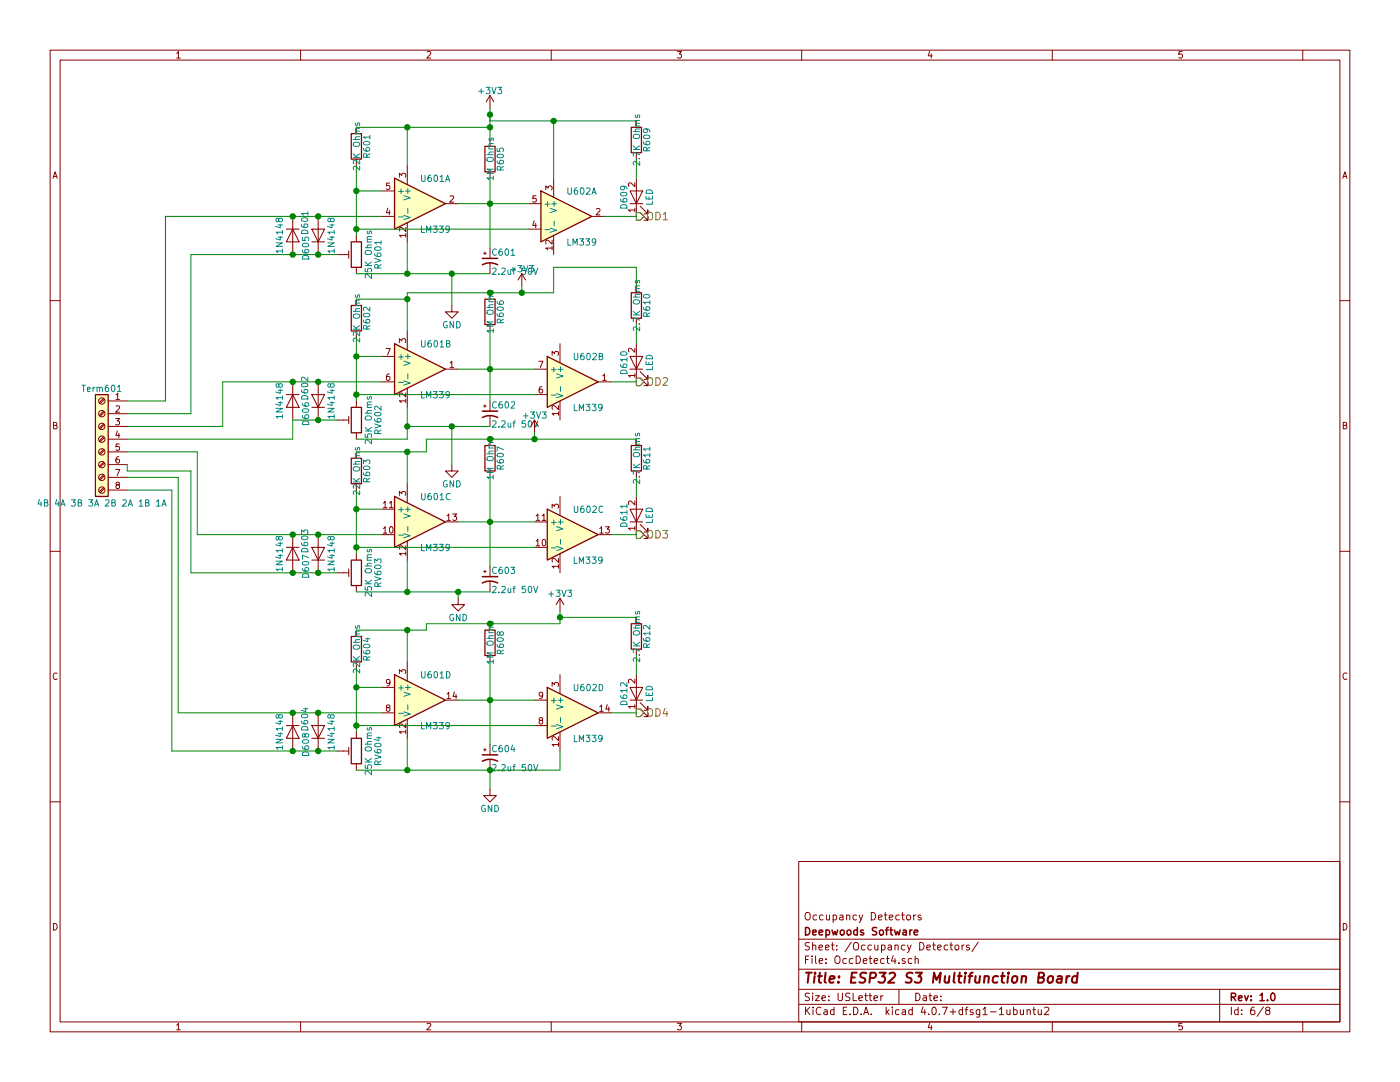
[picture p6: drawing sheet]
EESchema Schematic File Version 2
LIBS:power
LIBS:device
LIBS:switches
LIBS:relays
LIBS:motors
LIBS:transistors
LIBS:conn
LIBS:linear
LIBS:regul
LIBS:74xx
LIBS:cmos4000
LIBS:adc-dac
LIBS:memory
LIBS:xilinx
LIBS:microcontrollers
LIBS:dsp
LIBS:microchip
LIBS:analog_switches
LIBS:motorola
LIBS:texas
LIBS:intel
LIBS:audio
LIBS:interface
LIBS:digital-audio
LIBS:philips
LIBS:display
LIBS:cypress
LIBS:siliconi
LIBS:opto
LIBS:atmel
LIBS:contrib
LIBS:valves
LIBS:W25Q32JVSSIQ
LIBS:umh3n
LIBS:lm2574n-5
LIBS:tc442x
LIBS:4814p-2
LIBS:pca9685
LIBS:tbd62x83a
LIBS:sn65hvd233-ht
LIBS:mechanical
LIBS:graphic_symbols
LIBS:ESP32-S3
LIBS:ESP32-S3-MultiFunction-cache
LIBS:ESP32-S3-MultiFunction-rescue
LIBS:USBLC6-2SC6
EELAYER 25 0
EELAYER END
$Descr USLetter 11000 8500
encoding utf-8
Sheet 6 8
Title "ESP32 S3 Multifunction Board"
Date ""
Rev "1.0"
Comp "Deepwoods Software"
Comment1 "Occupancy Detectors"
Comment2 ""
Comment3 ""
Comment4 ""
$EndDescr
$Comp
L Screw_Terminal_01x08 Term601
U 1 1
P 800 3450
F 0 "Term601" H 800 3850 50  0000 C CNN
F 1 "4B 4A 3B 3A 2B 2A 1B 1A" H 800 2950 50  0000 C CNN
F 2 "Connectors_Terminal_Blocks:TerminalBlock_Pheonix_MPT-2.54mm_8pol" H 800 3450 50  0001 C CNN
F 3 "" H 800 3450 50  0001 C CNN
F 4 "651-1725711" H 800 3450 60  0001 C CNN "Mouser Part Number"
	1    800  3450
	-1   0    0    -1  
$EndComp
$Comp
L LM339 U601
U 1 1
P 3300 1600
F 0 "U601" H 3300 1800 50  0000 L CNN
F 1 "LM339" H 3300 1400 50  0000 L CNN
F 2 "Housings_SOIC:SOIC-14_3.9x8.7mm_Pitch1.27mm" H 3250 1700 50  0001 C CNN
F 3 "" H 3350 1800 50  0001 C CNN
F 4 "595-LM339DR" H 3300 1600 60  0001 C CNN "Mouser Part Number"
	1    3300 1600
	1    0    0    -1  
$EndComp
$Comp
L LM339 U602
U 1 1
P 4450 1700
F 0 "U602" H 4450 1900 50  0000 L CNN
F 1 "LM339" H 4450 1500 50  0000 L CNN
F 2 "Housings_SOIC:SOIC-14_3.9x8.7mm_Pitch1.27mm" H 4400 1800 50  0001 C CNN
F 3 "" H 4500 1900 50  0001 C CNN
F 4 "595-LM339DR" H 4450 1700 60  0001 C CNN "Mouser Part Number"
	1    4450 1700
	1    0    0    -1  
$EndComp
$Comp
L LM339 U601
U 2 1
P 3300 2900
F 0 "U601" H 3300 3100 50  0000 L CNN
F 1 "LM339" H 3300 2700 50  0000 L CNN
F 2 "Housings_SOIC:SOIC-14_3.9x8.7mm_Pitch1.27mm" H 3250 3000 50  0001 C CNN
F 3 "" H 3350 3100 50  0001 C CNN
	2    3300 2900
	1    0    0    -1  
$EndComp
$Comp
L LM339 U602
U 2 1
P 4500 3000
F 0 "U602" H 4500 3200 50  0000 L CNN
F 1 "LM339" H 4500 2800 50  0000 L CNN
F 2 "Housings_SOIC:SOIC-14_3.9x8.7mm_Pitch1.27mm" H 4450 3100 50  0001 C CNN
F 3 "" H 4550 3200 50  0001 C CNN
	2    4500 3000
	1    0    0    -1  
$EndComp
$Comp
L LM339 U601
U 3 1
P 3300 4100
F 0 "U601" H 3300 4300 50  0000 L CNN
F 1 "LM339" H 3300 3900 50  0000 L CNN
F 2 "Housings_SOIC:SOIC-14_3.9x8.7mm_Pitch1.27mm" H 3250 4200 50  0001 C CNN
F 3 "" H 3350 4300 50  0001 C CNN
	3    3300 4100
	1    0    0    -1  
$EndComp
$Comp
L LM339 U602
U 3 1
P 4500 4200
F 0 "U602" H 4500 4400 50  0000 L CNN
F 1 "LM339" H 4500 4000 50  0000 L CNN
F 2 "Housings_SOIC:SOIC-14_3.9x8.7mm_Pitch1.27mm" H 4450 4300 50  0001 C CNN
F 3 "" H 4550 4400 50  0001 C CNN
	3    4500 4200
	1    0    0    -1  
$EndComp
$Comp
L LM339 U601
U 4 1
P 3300 5500
F 0 "U601" H 3300 5700 50  0000 L CNN
F 1 "LM339" H 3300 5300 50  0000 L CNN
F 2 "Housings_SOIC:SOIC-14_3.9x8.7mm_Pitch1.27mm" H 3250 5600 50  0001 C CNN
F 3 "" H 3350 5700 50  0001 C CNN
	4    3300 5500
	1    0    0    -1  
$EndComp
$Comp
L LM339 U602
U 4 1
P 4500 5600
F 0 "U602" H 4500 5800 50  0000 L CNN
F 1 "LM339" H 4500 5400 50  0000 L CNN
F 2 "Housings_SOIC:SOIC-14_3.9x8.7mm_Pitch1.27mm" H 4450 5700 50  0001 C CNN
F 3 "" H 4550 5800 50  0001 C CNN
	4    4500 5600
	1    0    0    -1  
$EndComp
$Comp
L D D601
U 1 1
P 2300 1850
F 0 "D601" H 2200 1950 50  0000 C CNN
F 1 "1N4148" H 2300 1750 50  0000 C CNN
F 2 "Diodes_SMD:D_SOD-123" H 2300 1850 50  0001 C CNN
F 3 "" H 2300 1850 50  0001 C CNN
F 4 "750-1N4148WS-HF" H 2300 1850 60  0001 C CNN "Mouser Part Number"
	1    2300 1850
	0    1    1    0   
$EndComp
$Comp
L D D605
U 1 1
P 2500 1850
F 0 "D605" H 2400 1950 50  0000 C CNN
F 1 "1N4148" H 2500 1750 50  0000 C CNN
F 2 "Diodes_SMD:D_SOD-123" H 2500 1850 50  0001 C CNN
F 3 "" H 2500 1850 50  0001 C CNN
F 4 "750-1N4148WS-HF" H 2500 1850 60  0001 C CNN "Mouser Part Number"
	1    2500 1850
	0    -1   -1   0   
$EndComp
$Comp
L D D602
U 1 1
P 2300 3150
F 0 "D602" H 2200 3250 50  0000 C CNN
F 1 "1N4148" H 2300 3050 50  0000 C CNN
F 2 "Diodes_SMD:D_SOD-123" H 2300 3150 50  0001 C CNN
F 3 "" H 2300 3150 50  0001 C CNN
F 4 "750-1N4148WS-HF" H 2300 3150 60  0001 C CNN "Mouser Part Number"
	1    2300 3150
	0    1    1    0   
$EndComp
$Comp
L D D606
U 1 1
P 2500 3150
F 0 "D606" H 2400 3250 50  0000 C CNN
F 1 "1N4148" H 2500 3050 50  0000 C CNN
F 2 "Diodes_SMD:D_SOD-123" H 2500 3150 50  0001 C CNN
F 3 "" H 2500 3150 50  0001 C CNN
F 4 "750-1N4148WS-HF" H 2500 3150 60  0001 C CNN "Mouser Part Number"
	1    2500 3150
	0    -1   -1   0   
$EndComp
$Comp
L D D603
U 1 1
P 2300 4350
F 0 "D603" H 2200 4450 50  0000 C CNN
F 1 "1N4148" H 2300 4250 50  0000 C CNN
F 2 "Diodes_SMD:D_SOD-123" H 2300 4350 50  0001 C CNN
F 3 "" H 2300 4350 50  0001 C CNN
F 4 "750-1N4148WS-HF" H 2300 4350 60  0001 C CNN "Mouser Part Number"
	1    2300 4350
	0    1    1    0   
$EndComp
$Comp
L D D607
U 1 1
P 2500 4350
F 0 "D607" H 2400 4450 50  0000 C CNN
F 1 "1N4148" H 2500 4250 50  0000 C CNN
F 2 "Diodes_SMD:D_SOD-123" H 2500 4350 50  0001 C CNN
F 3 "" H 2500 4350 50  0001 C CNN
F 4 "750-1N4148WS-HF" H 2500 4350 60  0001 C CNN "Mouser Part Number"
	1    2500 4350
	0    -1   -1   0   
$EndComp
$Comp
L D D604
U 1 1
P 2300 5750
F 0 "D604" H 2200 5850 50  0000 C CNN
F 1 "1N4148" H 2300 5650 50  0000 C CNN
F 2 "Diodes_SMD:D_SOD-123" H 2300 5750 50  0001 C CNN
F 3 "" H 2300 5750 50  0001 C CNN
F 4 "750-1N4148WS-HF" H 2300 5750 60  0001 C CNN "Mouser Part Number"
	1    2300 5750
	0    1    1    0   
$EndComp
$Comp
L D D608
U 1 1
P 2500 5750
F 0 "D608" H 2400 5850 50  0000 C CNN
F 1 "1N4148" H 2500 5650 50  0000 C CNN
F 2 "Diodes_SMD:D_SOD-123" H 2500 5750 50  0001 C CNN
F 3 "" H 2500 5750 50  0001 C CNN
F 4 "750-1N4148WS-HF" H 2500 5750 60  0001 C CNN "Mouser Part Number"
	1    2500 5750
	0    -1   -1   0   
$EndComp
$Comp
L R R601
U 1 1
P 2800 1150
F 0 "R601" V 2880 1150 50  0000 C CNN
F 1 "22K Ohms" V 2800 1150 50  0000 C CNN
F 2 "Resistors_SMD:R_0603" V 2730 1150 50  0001 C CNN
F 3 "" H 2800 1150 50  0001 C CNN
F 4 "71-RCG060322K0JNEA" V 2800 1150 60  0001 C CNN "Mouser Part Number"
	1    2800 1150
	1    0    0    -1  
$EndComp
$Comp
L R R602
U 1 1
P 2800 2500
F 0 "R602" V 2880 2500 50  0000 C CNN
F 1 "22K Ohms" V 2800 2500 50  0000 C CNN
F 2 "Resistors_SMD:R_0603" V 2730 2500 50  0001 C CNN
F 3 "" H 2800 2500 50  0001 C CNN
F 4 "71-RCG060322K0JNEA" V 2800 2500 60  0001 C CNN "Mouser Part Number"
	1    2800 2500
	1    0    0    -1  
$EndComp
$Comp
L R R603
U 1 1
P 2800 3700
F 0 "R603" V 2880 3700 50  0000 C CNN
F 1 "22K Ohms" V 2800 3700 50  0000 C CNN
F 2 "Resistors_SMD:R_0603" V 2730 3700 50  0001 C CNN
F 3 "" H 2800 3700 50  0001 C CNN
F 4 "71-RCG060322K0JNEA" V 2800 3700 60  0001 C CNN "Mouser Part Number"
	1    2800 3700
	1    0    0    -1  
$EndComp
$Comp
L R R604
U 1 1
P 2800 5100
F 0 "R604" V 2880 5100 50  0000 C CNN
F 1 "22K Ohms" V 2800 5100 50  0000 C CNN
F 2 "Resistors_SMD:R_0603" V 2730 5100 50  0001 C CNN
F 3 "" H 2800 5100 50  0001 C CNN
F 4 "71-RCG060322K0JNEA" V 2800 5100 60  0001 C CNN "Mouser Part Number"
	1    2800 5100
	1    0    0    -1  
$EndComp
$Comp
L POT_TRIM RV601
U 1 1
P 2800 2000
F 0 "RV601" V 2625 2000 50  0000 C CNN
F 1 "25K Ohms" V 2700 2000 50  0000 C CNN
F 2 "Potentiometers:Potentiometer_Trimmer_Bourns_3214J" H 2800 2000 50  0001 C CNN
F 3 "" H 2800 2000 50  0001 C CNN
F 4 "652-3314J-1-253E" V 2800 2000 60  0001 C CNN "Mouser Part Number"
	1    2800 2000
	-1   0    0    1   
$EndComp
$Comp
L POT_TRIM RV602
U 1 1
P 2800 3300
F 0 "RV602" V 2625 3300 50  0000 C CNN
F 1 "25K Ohms" V 2700 3300 50  0000 C CNN
F 2 "Potentiometers:Potentiometer_Trimmer_Bourns_3214J" H 2800 3300 50  0001 C CNN
F 3 "" H 2800 3300 50  0001 C CNN
F 4 "652-3314J-1-253E" V 2800 3300 60  0001 C CNN "Mouser Part Number"
	1    2800 3300
	-1   0    0    1   
$EndComp
$Comp
L POT_TRIM RV603
U 1 1
P 2800 4500
F 0 "RV603" V 2625 4500 50  0000 C CNN
F 1 "25K Ohms" V 2700 4500 50  0000 C CNN
F 2 "Potentiometers:Potentiometer_Trimmer_Bourns_3214J" H 2800 4500 50  0001 C CNN
F 3 "" H 2800 4500 50  0001 C CNN
F 4 "652-3314J-1-253E" V 2800 4500 60  0001 C CNN "Mouser Part Number"
	1    2800 4500
	-1   0    0    1   
$EndComp
$Comp
L POT_TRIM RV604
U 1 1
P 2800 5900
F 0 "RV604" V 2625 5900 50  0000 C CNN
F 1 "25K Ohms" V 2700 5900 50  0000 C CNN
F 2 "Potentiometers:Potentiometer_Trimmer_Bourns_3214J" H 2800 5900 50  0001 C CNN
F 3 "" H 2800 5900 50  0001 C CNN
F 4 "652-3314J-1-253E" V 2800 5900 60  0001 C CNN "Mouser Part Number"
	1    2800 5900
	-1   0    0    1   
$EndComp
$Comp
L R R605
U 1 1
P 3850 1250
F 0 "R605" V 3930 1250 50  0000 C CNN
F 1 "1M Ohms" V 3850 1250 50  0000 C CNN
F 2 "Resistors_SMD:R_0603" V 3780 1250 50  0001 C CNN
F 3 "" H 3850 1250 50  0001 C CNN
F 4 "71-CRCW06031M00JNEAC" V 3850 1250 60  0001 C CNN "Mouser Part Number"
	1    3850 1250
	1    0    0    -1  
$EndComp
$Comp
L R R606
U 1 1
P 3850 2450
F 0 "R606" V 3930 2450 50  0000 C CNN
F 1 "1M Ohms" V 3850 2450 50  0000 C CNN
F 2 "Resistors_SMD:R_0603" V 3780 2450 50  0001 C CNN
F 3 "" H 3850 2450 50  0001 C CNN
F 4 "71-CRCW06031M00JNEAC" V 3850 2450 60  0001 C CNN "Mouser Part Number"
	1    3850 2450
	1    0    0    -1  
$EndComp
$Comp
L R R607
U 1 1
P 3850 3600
F 0 "R607" V 3930 3600 50  0000 C CNN
F 1 "1M Ohms" V 3850 3600 50  0000 C CNN
F 2 "Resistors_SMD:R_0603" V 3780 3600 50  0001 C CNN
F 3 "" H 3850 3600 50  0001 C CNN
F 4 "71-CRCW06031M00JNEAC" V 3850 3600 60  0001 C CNN "Mouser Part Number"
	1    3850 3600
	1    0    0    -1  
$EndComp
$Comp
L R R608
U 1 1
P 3850 5050
F 0 "R608" V 3930 5050 50  0000 C CNN
F 1 "1M Ohms" V 3850 5050 50  0000 C CNN
F 2 "Resistors_SMD:R_0603" V 3780 5050 50  0001 C CNN
F 3 "" H 3850 5050 50  0001 C CNN
F 4 "71-CRCW06031M00JNEAC" V 3850 5050 60  0001 C CNN "Mouser Part Number"
	1    3850 5050
	1    0    0    -1  
$EndComp
$Comp
L CP1_Small C601
U 1 1
P 3850 2050
F 0 "C601" H 3860 2120 50  0000 L CNN
F 1 "2.2uf 50V" H 3860 1970 50  0000 L CNN
F 2 "Capacitors_SMD:CP_Elec_4x5.7" H 3850 2050 50  0001 C CNN
F 3 "" H 3850 2050 50  0001 C CNN
F 4 "710-865080140002" H 3850 2050 60  0001 C CNN "Mouser Part Number"
	1    3850 2050
	1    0    0    -1  
$EndComp
$Comp
L CP1_Small C602
U 1 1
P 3850 3250
F 0 "C602" H 3860 3320 50  0000 L CNN
F 1 "2.2uf 50V" H 3860 3170 50  0000 L CNN
F 2 "Capacitors_SMD:CP_Elec_4x5.7" H 3850 3250 50  0001 C CNN
F 3 "" H 3850 3250 50  0001 C CNN
F 4 "710-865080140002" H 3850 3250 60  0001 C CNN "Mouser Part Number"
	1    3850 3250
	1    0    0    -1  
$EndComp
$Comp
L CP1_Small C603
U 1 1
P 3850 4550
F 0 "C603" H 3860 4620 50  0000 L CNN
F 1 "2.2uf 50V" H 3860 4470 50  0000 L CNN
F 2 "Capacitors_SMD:CP_Elec_4x5.7" H 3850 4550 50  0001 C CNN
F 3 "" H 3850 4550 50  0001 C CNN
F 4 "710-865080140002" H 3850 4550 60  0001 C CNN "Mouser Part Number"
	1    3850 4550
	1    0    0    -1  
$EndComp
$Comp
L CP1_Small C604
U 1 1
P 3850 5950
F 0 "C604" H 3860 6020 50  0000 L CNN
F 1 "2.2uf 50V" H 3860 5870 50  0000 L CNN
F 2 "Capacitors_SMD:CP_Elec_4x5.7" H 3850 5950 50  0001 C CNN
F 3 "" H 3850 5950 50  0001 C CNN
F 4 "710-865080140002" H 3850 5950 60  0001 C CNN "Mouser Part Number"
	1    3850 5950
	1    0    0    -1  
$EndComp
$Comp
L +3V3 #PWR052
U 1 1
P 3850 850
F 0 "#PWR052" H 3850 700 50  0001 C CNN
F 1 "+3V3" H 3850 990 50  0000 C CNN
F 2 "" H 3850 850 50  0001 C CNN
F 3 "" H 3850 850 50  0001 C CNN
	1    3850 850 
	1    0    0    -1  
$EndComp
$Comp
L +3V3 #PWR053
U 1 1
P 4100 2250
F 0 "#PWR053" H 4100 2100 50  0001 C CNN
F 1 "+3V3" H 4100 2390 50  0000 C CNN
F 2 "" H 4100 2250 50  0001 C CNN
F 3 "" H 4100 2250 50  0001 C CNN
	1    4100 2250
	1    0    0    -1  
$EndComp
$Comp
L +3V3 #PWR054
U 1 1
P 4200 3400
F 0 "#PWR054" H 4200 3250 50  0001 C CNN
F 1 "+3V3" H 4200 3540 50  0000 C CNN
F 2 "" H 4200 3400 50  0001 C CNN
F 3 "" H 4200 3400 50  0001 C CNN
	1    4200 3400
	1    0    0    -1  
$EndComp
$Comp
L +3V3 #PWR055
U 1 1
P 4400 4800
F 0 "#PWR055" H 4400 4650 50  0001 C CNN
F 1 "+3V3" H 4400 4940 50  0000 C CNN
F 2 "" H 4400 4800 50  0001 C CNN
F 3 "" H 4400 4800 50  0001 C CNN
	1    4400 4800
	1    0    0    -1  
$EndComp
$Comp
L GND #PWR056
U 1 1
P 3850 6200
F 0 "#PWR056" H 3850 5950 50  0001 C CNN
F 1 "GND" H 3850 6050 50  0000 C CNN
F 2 "" H 3850 6200 50  0001 C CNN
F 3 "" H 3850 6200 50  0001 C CNN
	1    3850 6200
	1    0    0    -1  
$EndComp
$Comp
L GND #PWR057
U 1 1
P 3600 4700
F 0 "#PWR057" H 3600 4450 50  0001 C CNN
F 1 "GND" H 3600 4550 50  0000 C CNN
F 2 "" H 3600 4700 50  0001 C CNN
F 3 "" H 3600 4700 50  0001 C CNN
	1    3600 4700
	1    0    0    -1  
$EndComp
$Comp
L GND #PWR058
U 1 1
P 3550 3650
F 0 "#PWR058" H 3550 3400 50  0001 C CNN
F 1 "GND" H 3550 3500 50  0000 C CNN
F 2 "" H 3550 3650 50  0001 C CNN
F 3 "" H 3550 3650 50  0001 C CNN
	1    3550 3650
	1    0    0    -1  
$EndComp
$Comp
L GND #PWR059
U 1 1
P 3550 2400
F 0 "#PWR059" H 3550 2150 50  0001 C CNN
F 1 "GND" H 3550 2250 50  0000 C CNN
F 2 "" H 3550 2400 50  0001 C CNN
F 3 "" H 3550 2400 50  0001 C CNN
	1    3550 2400
	1    0    0    -1  
$EndComp
$Comp
L R R612
U 1 1
P 5000 5000
F 0 "R612" V 5080 5000 50  0000 C CNN
F 1 "2.7K Ohms" V 5000 5000 50  0000 C CNN
F 2 "Resistors_SMD:R_0603" V 4930 5000 50  0001 C CNN
F 3 "" H 5000 5000 50  0001 C CNN
F 4 "71-CRCW06032K70JNEAC" V 5000 5000 60  0001 C CNN "Mouser Part Number"
	1    5000 5000
	1    0    0    -1  
$EndComp
$Comp
L LED D612
U 1 1
P 5000 5450
F 0 "D612" H 5000 5550 50  0000 C CNN
F 1 "LED" H 5000 5350 50  0000 C CNN
F 2 "LEDs:LED_0603" H 5000 5450 50  0001 C CNN
F 3 "" H 5000 5450 50  0001 C CNN
F 4 "710-150060SS55040" H 5000 5450 60  0001 C CNN "Mouser Part Number"
	1    5000 5450
	0    -1   -1   0   
$EndComp
$Comp
L R R611
U 1 1
P 5000 3600
F 0 "R611" V 5080 3600 50  0000 C CNN
F 1 "2.7K Ohms" V 5000 3600 50  0000 C CNN
F 2 "Resistors_SMD:R_0603" V 4930 3600 50  0001 C CNN
F 3 "" H 5000 3600 50  0001 C CNN
F 4 "71-CRCW06032K70JNEAC" V 5000 3600 60  0001 C CNN "Mouser Part Number"
	1    5000 3600
	1    0    0    -1  
$EndComp
$Comp
L LED D611
U 1 1
P 5000 4050
F 0 "D611" H 5000 4150 50  0000 C CNN
F 1 "LED" H 5000 3950 50  0000 C CNN
F 2 "LEDs:LED_0603" H 5000 4050 50  0001 C CNN
F 3 "" H 5000 4050 50  0001 C CNN
F 4 "710-150060SS55040" H 5000 4050 60  0001 C CNN "Mouser Part Number"
	1    5000 4050
	0    -1   -1   0   
$EndComp
$Comp
L R R610
U 1 1
P 5000 2400
F 0 "R610" V 5080 2400 50  0000 C CNN
F 1 "2.7K Ohms" V 5000 2400 50  0000 C CNN
F 2 "Resistors_SMD:R_0603" V 4930 2400 50  0001 C CNN
F 3 "" H 5000 2400 50  0001 C CNN
F 4 "71-CRCW06032K70JNEAC" V 5000 2400 60  0001 C CNN "Mouser Part Number"
	1    5000 2400
	1    0    0    -1  
$EndComp
$Comp
L LED D610
U 1 1
P 5000 2850
F 0 "D610" H 5000 2950 50  0000 C CNN
F 1 "LED" H 5000 2750 50  0000 C CNN
F 2 "LEDs:LED_0603" H 5000 2850 50  0001 C CNN
F 3 "" H 5000 2850 50  0001 C CNN
F 4 "710-150060SS55040" H 5000 2850 60  0001 C CNN "Mouser Part Number"
	1    5000 2850
	0    -1   -1   0   
$EndComp
$Comp
L R R609
U 1 1
P 5000 1100
F 0 "R609" V 5080 1100 50  0000 C CNN
F 1 "2.7K Ohms" V 5000 1100 50  0000 C CNN
F 2 "Resistors_SMD:R_0603" V 4930 1100 50  0001 C CNN
F 3 "" H 5000 1100 50  0001 C CNN
F 4 "71-CRCW06032K70JNEAC" V 5000 1100 60  0001 C CNN "Mouser Part Number"
	1    5000 1100
	1    0    0    -1  
$EndComp
$Comp
L LED D609
U 1 1
P 5000 1550
F 0 "D609" H 5000 1650 50  0000 C CNN
F 1 "LED" H 5000 1450 50  0000 C CNN
F 2 "LEDs:LED_0603" H 5000 1550 50  0001 C CNN
F 3 "" H 5000 1550 50  0001 C CNN
F 4 "710-150060SS55040" H 5000 1550 60  0001 C CNN "Mouser Part Number"
	1    5000 1550
	0    -1   -1   0   
$EndComp
Text HLabel 5000 1700 2    60   Output ~ 0
OD1
Text HLabel 5000 3000 2    60   Output ~ 0
OD2
Text HLabel 5000 4200 2    60   Output ~ 0
OD3
Text HLabel 5000 5600 2    60   Output ~ 0
OD4
Wire Wire Line
	1350 3850 1350 5900
Wire Wire Line
	1350 3850 1000 3850
Connection ~ 2300 5900
Wire Wire Line
	1400 3750 1400 5600
Wire Wire Line
	1400 3750 1000 3750
Connection ~ 2300 5600
Wire Wire Line
	1500 3700 1500 4500
Wire Wire Line
	1500 3700 1000 3700
Wire Wire Line
	1000 3700 1000 3650
Connection ~ 2300 4500
Wire Wire Line
	1550 3550 1550 4200
Wire Wire Line
	1550 3550 1000 3550
Connection ~ 2300 4200
Wire Wire Line
	1750 3350 1000 3350
Connection ~ 2300 3000
Wire Wire Line
	1500 3250 1000 3250
Connection ~ 2300 2000
Wire Wire Line
	1300 3150 1000 3150
Connection ~ 2300 1700
Wire Wire Line
	1300 1700 3000 1700
Wire Wire Line
	1300 1700 1300 3150
Connection ~ 2500 1700
Wire Wire Line
	1500 2000 2650 2000
Wire Wire Line
	1500 2000 1500 3250
Wire Wire Line
	1750 3000 3000 3000
Connection ~ 2500 3000
Wire Wire Line
	1750 3000 1750 3350
Wire Wire Line
	2300 3300 2300 3450
Wire Wire Line
	2300 3450 1000 3450
Wire Wire Line
	2300 3300 2650 3300
Wire Wire Line
	1550 4200 3000 4200
Connection ~ 2500 4200
Wire Wire Line
	1500 4500 2650 4500
Wire Wire Line
	1400 5600 3000 5600
Connection ~ 2500 5600
Wire Wire Line
	1350 5900 2650 5900
Wire Wire Line
	2800 1300 2800 1850
Wire Wire Line
	2800 1500 3000 1500
Wire Wire Line
	2800 2650 2800 3150
Wire Wire Line
	2800 2800 3000 2800
Wire Wire Line
	2800 3850 2800 4350
Wire Wire Line
	2800 4000 3000 4000
Wire Wire Line
	2800 5250 2800 5750
Wire Wire Line
	2800 5400 3000 5400
Connection ~ 2500 2000
Connection ~ 2500 3300
Connection ~ 2500 4500
Connection ~ 2500 5900
Connection ~ 2800 5400
Connection ~ 2800 4000
Connection ~ 2800 1500
Wire Wire Line
	4150 1800 2800 1800
Connection ~ 2800 1800
Connection ~ 2800 2800
Wire Wire Line
	4200 3100 2800 3100
Connection ~ 2800 3100
Wire Wire Line
	4200 4300 2800 4300
Connection ~ 2800 4300
Wire Wire Line
	4200 5700 2800 5700
Connection ~ 2800 5700
Wire Wire Line
	3600 5500 4200 5500
Wire Wire Line
	3600 4100 4200 4100
Wire Wire Line
	3600 1600 4150 1600
Wire Wire Line
	3600 2900 4200 2900
Wire Wire Line
	2800 1000 3850 1000
Wire Wire Line
	3200 1000 3200 1300
Wire Wire Line
	2800 2350 3200 2350
Wire Wire Line
	3200 2300 3200 2600
Wire Wire Line
	2800 3550 3350 3550
Wire Wire Line
	3200 3550 3200 3800
Wire Wire Line
	2800 4950 3350 4950
Wire Wire Line
	3200 4950 3200 5200
Wire Wire Line
	2800 6050 4400 6050
Wire Wire Line
	3200 6050 3200 5800
Wire Wire Line
	2800 4650 3850 4650
Wire Wire Line
	3200 4650 3200 4400
Wire Wire Line
	3200 3450 2800 3450
Wire Wire Line
	3200 3200 3200 3450
Wire Wire Line
	2800 2150 3850 2150
Wire Wire Line
	3200 2150 3200 1900
Wire Wire Line
	3850 850  3850 1100
Connection ~ 3200 1000
Wire Wire Line
	3200 2300 4350 2300
Connection ~ 3200 2350
Connection ~ 3200 3550
Wire Wire Line
	3350 4950 3350 4900
Wire Wire Line
	3350 4900 4400 4900
Connection ~ 3200 4950
Wire Wire Line
	3850 1400 3850 1950
Connection ~ 3850 1600
Wire Wire Line
	3850 2600 3850 3150
Connection ~ 3850 2900
Wire Wire Line
	3850 3750 3850 4450
Connection ~ 3850 4100
Wire Wire Line
	3850 5200 3850 5850
Connection ~ 3850 5500
Connection ~ 3200 6050
Connection ~ 3200 4650
Wire Wire Line
	3350 3450 5000 3450
Wire Wire Line
	3350 3550 3350 3450
Wire Wire Line
	3200 3350 3850 3350
Connection ~ 3200 3350
Connection ~ 3200 2150
Wire Wire Line
	4400 4900 4400 4800
Connection ~ 3850 4900
Wire Wire Line
	4200 3450 4200 3400
Connection ~ 3850 3450
Wire Wire Line
	4100 2300 4100 2250
Connection ~ 3850 2300
Connection ~ 3850 1000
Wire Wire Line
	3550 2400 3550 2150
Connection ~ 3550 2150
Wire Wire Line
	3550 3650 3550 3350
Connection ~ 3550 3350
Wire Wire Line
	3600 4700 3600 4650
Connection ~ 3600 4650
Wire Wire Line
	3850 6050 3850 6200
Wire Wire Line
	5000 5150 5000 5300
Wire Wire Line
	5000 3750 5000 3900
Wire Wire Line
	5000 2550 5000 2700
Wire Wire Line
	5000 1250 5000 1400
Wire Wire Line
	5000 950  3850 950 
Wire Wire Line
	3850 950  3850 900 
Connection ~ 3850 900 
Wire Wire Line
	4350 2300 4350 2100
Wire Wire Line
	4350 2100 5000 2100
Wire Wire Line
	5000 2100 5000 2250
Connection ~ 4100 2300
Connection ~ 4200 3450
Wire Wire Line
	5000 4850 4400 4850
Connection ~ 4400 4850
Wire Wire Line
	4800 5600 5000 5600
Wire Wire Line
	4800 4200 5000 4200
Wire Wire Line
	5000 3000 4800 3000
Wire Wire Line
	5000 1700 4750 1700
Wire Wire Line
	4350 1400 4350 950 
Connection ~ 4350 950 
Wire Wire Line
	4400 6050 4400 5900
Connection ~ 3850 6050
$EndSCHEMATC
